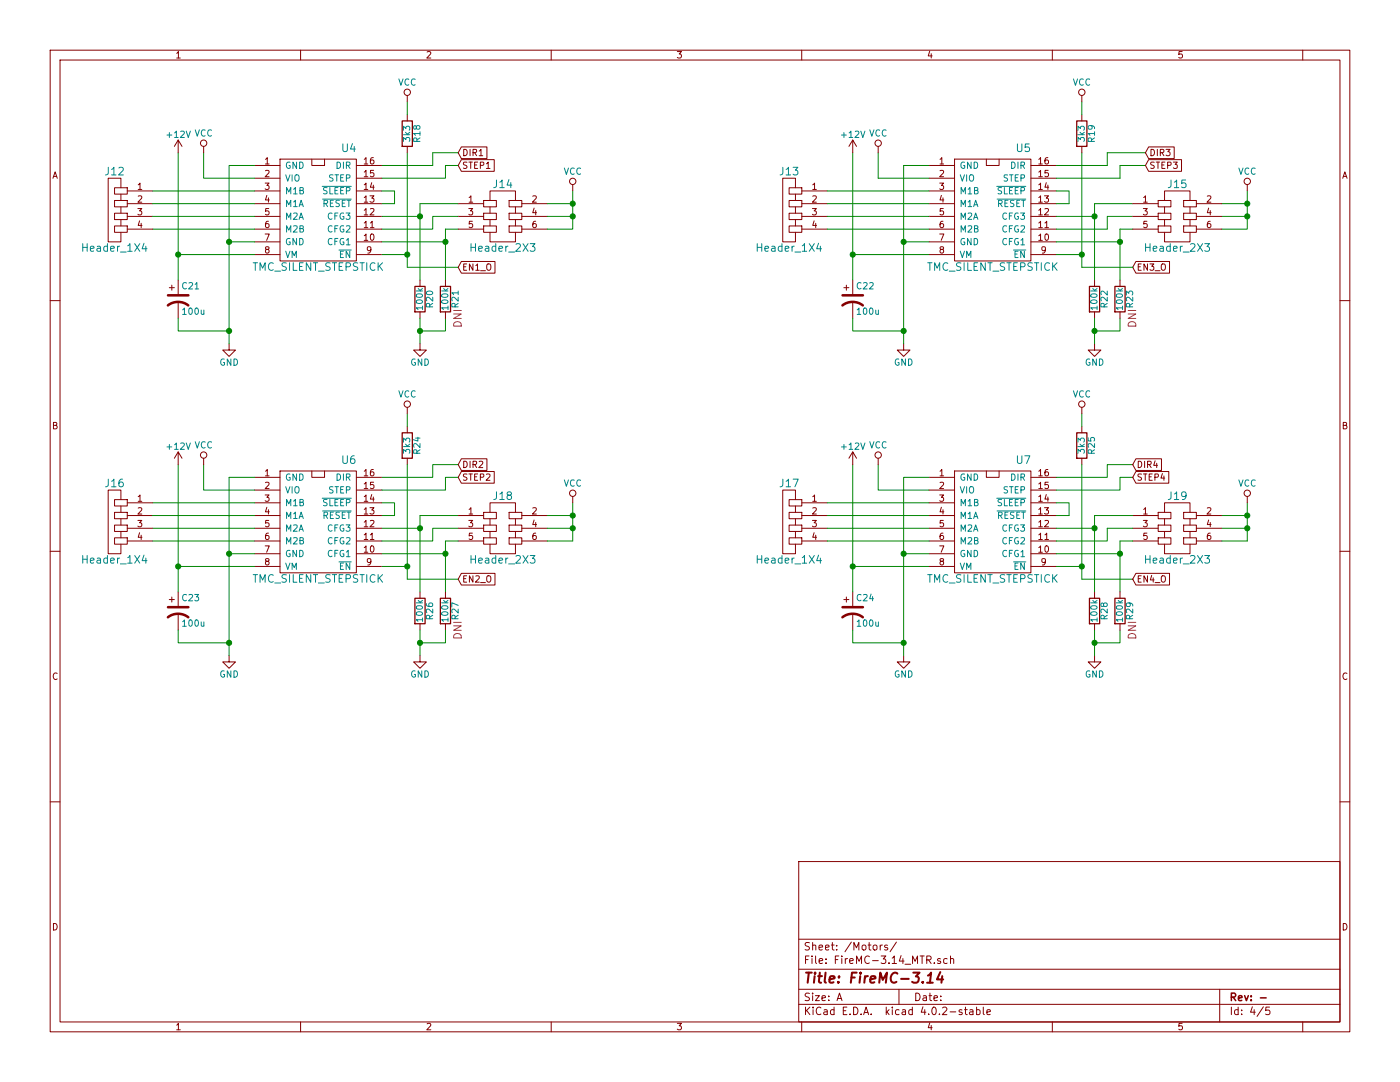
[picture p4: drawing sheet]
EESchema Schematic File Version 2
LIBS:power
LIBS:device
LIBS:transistors
LIBS:conn
LIBS:linear
LIBS:regul
LIBS:74xx
LIBS:cmos4000
LIBS:adc-dac
LIBS:memory
LIBS:xilinx
LIBS:microcontrollers
LIBS:dsp
LIBS:microchip
LIBS:analog_switches
LIBS:motorola
LIBS:texas
LIBS:intel
LIBS:audio
LIBS:interface
LIBS:digital-audio
LIBS:philips
LIBS:display
LIBS:cypress
LIBS:siliconi
LIBS:opto
LIBS:atmel
LIBS:contrib
LIBS:valves
LIBS:headers
LIBS:stepstick
LIBS:Linear Technologies
LIBS:Microchip Technologies
LIBS:Maxim Integrated
LIBS:Intersil
LIBS:mounting hole
LIBS:TI
LIBS:power_transistors
LIBS:FireMC-3.14-cache
EELAYER 25 0
EELAYER END
$Descr A 11000 8500
encoding utf-8
Sheet 4 5
Title "FireMC-3.14"
Date ""
Rev "-"
Comp ""
Comment1 ""
Comment2 ""
Comment3 ""
Comment4 ""
$EndDescr
$Comp
L Header_1X4 J12
U 1 1
P 900 1650
F 0 "J12" H 900 1950 60  0000 C CNN
F 1 "Header_1X4" H 900 1350 60  0000 C CNN
F 2 "IPC_MFG:SULLINS_PRPC004SAAN-RC" H 900 1650 60  0001 C CNN
F 3 "" H 900 1650 60  0000 C CNN
	1    900  1650
	-1   0    0    -1  
$EndComp
$Comp
L Header_1X4 J16
U 1 1
P 900 4100
F 0 "J16" H 900 4400 60  0000 C CNN
F 1 "Header_1X4" H 900 3800 60  0000 C CNN
F 2 "IPC_MFG:SULLINS_PRPC004SAAN-RC" H 900 4100 60  0001 C CNN
F 3 "" H 900 4100 60  0000 C CNN
	1    900  4100
	-1   0    0    -1  
$EndComp
$Comp
L Header_1X4 J13
U 1 1
P 6200 1650
F 0 "J13" H 6200 1950 60  0000 C CNN
F 1 "Header_1X4" H 6200 1350 60  0000 C CNN
F 2 "IPC_MFG:SULLINS_PRPC004SAAN-RC" H 6200 1650 60  0001 C CNN
F 3 "" H 6200 1650 60  0000 C CNN
	1    6200 1650
	-1   0    0    -1  
$EndComp
$Comp
L Header_1X4 J17
U 1 1
P 6200 4100
F 0 "J17" H 6200 4400 60  0000 C CNN
F 1 "Header_1X4" H 6200 3800 60  0000 C CNN
F 2 "IPC_MFG:SULLINS_PRPC004SAAN-RC" H 6200 4100 60  0001 C CNN
F 3 "" H 6200 4100 60  0000 C CNN
	1    6200 4100
	-1   0    0    -1  
$EndComp
$Comp
L Header_2X3 J14
U 1 1
P 3950 1700
F 0 "J14" H 3950 1950 60  0000 C CNN
F 1 "Header_2X3" H 3950 1450 60  0000 C CNN
F 2 "IPC_MFG:TE_5-146254-3" H 3950 1700 60  0001 C CNN
F 3 "" H 3950 1700 60  0000 C CNN
	1    3950 1700
	1    0    0    -1  
$EndComp
$Comp
L Header_2X3 J18
U 1 1
P 3950 4150
F 0 "J18" H 3950 4400 60  0000 C CNN
F 1 "Header_2X3" H 3950 3900 60  0000 C CNN
F 2 "IPC_MFG:TE_5-146254-3" H 3950 4150 60  0001 C CNN
F 3 "" H 3950 4150 60  0000 C CNN
	1    3950 4150
	1    0    0    -1  
$EndComp
$Comp
L Header_2X3 J19
U 1 1
P 9250 4150
F 0 "J19" H 9250 4400 60  0000 C CNN
F 1 "Header_2X3" H 9250 3900 60  0000 C CNN
F 2 "IPC_MFG:TE_5-146254-3" H 9250 4150 60  0001 C CNN
F 3 "" H 9250 4150 60  0000 C CNN
	1    9250 4150
	1    0    0    -1  
$EndComp
$Comp
L TMC_SILENT_STEPSTICK U4
U 1 1
P 2500 1650
F 0 "U4" H 2800 2100 60  0000 R BNN
F 1 "TMC_SILENT_STEPSTICK" H 2500 1200 60  0000 C CNN
F 2 "IPC_MFG:stepstick" H 2500 1650 60  0001 C CNN
F 3 "" H 2500 1650 60  0000 C CNN
	1    2500 1650
	1    0    0    -1  
$EndComp
$Comp
L TMC_SILENT_STEPSTICK U6
U 1 1
P 2500 4100
F 0 "U6" H 2800 4550 60  0000 R BNN
F 1 "TMC_SILENT_STEPSTICK" H 2500 3650 60  0000 C CNN
F 2 "IPC_MFG:stepstick" H 2500 4100 60  0001 C CNN
F 3 "" H 2500 4100 60  0000 C CNN
	1    2500 4100
	1    0    0    -1  
$EndComp
$Comp
L TMC_SILENT_STEPSTICK U5
U 1 1
P 7800 1650
F 0 "U5" H 8100 2100 60  0000 R BNN
F 1 "TMC_SILENT_STEPSTICK" H 7800 1200 60  0000 C CNN
F 2 "IPC_MFG:stepstick" H 7800 1650 60  0001 C CNN
F 3 "" H 7800 1650 60  0000 C CNN
	1    7800 1650
	1    0    0    -1  
$EndComp
$Comp
L TMC_SILENT_STEPSTICK U7
U 1 1
P 7800 4100
F 0 "U7" H 8100 4550 60  0000 R BNN
F 1 "TMC_SILENT_STEPSTICK" H 7800 3650 60  0000 C CNN
F 2 "IPC_MFG:stepstick" H 7800 4100 60  0001 C CNN
F 3 "" H 7800 4100 60  0000 C CNN
	1    7800 4100
	1    0    0    -1  
$EndComp
$Comp
L GND #PWR035
U 1 1
P 1800 2700
F 0 "#PWR035" H 1800 2450 50  0001 C CNN
F 1 "GND" H 1800 2550 50  0000 C CNN
F 2 "" H 1800 2700 50  0000 C CNN
F 3 "" H 1800 2700 50  0000 C CNN
	1    1800 2700
	1    0    0    -1  
$EndComp
$Comp
L GND #PWR036
U 1 1
P 1800 5150
F 0 "#PWR036" H 1800 4900 50  0001 C CNN
F 1 "GND" H 1800 5000 50  0000 C CNN
F 2 "" H 1800 5150 50  0000 C CNN
F 3 "" H 1800 5150 50  0000 C CNN
	1    1800 5150
	1    0    0    -1  
$EndComp
$Comp
L GND #PWR037
U 1 1
P 7100 2700
F 0 "#PWR037" H 7100 2450 50  0001 C CNN
F 1 "GND" H 7100 2550 50  0000 C CNN
F 2 "" H 7100 2700 50  0000 C CNN
F 3 "" H 7100 2700 50  0000 C CNN
	1    7100 2700
	1    0    0    -1  
$EndComp
$Comp
L GND #PWR038
U 1 1
P 7100 5150
F 0 "#PWR038" H 7100 4900 50  0001 C CNN
F 1 "GND" H 7100 5000 50  0000 C CNN
F 2 "" H 7100 5150 50  0000 C CNN
F 3 "" H 7100 5150 50  0000 C CNN
	1    7100 5150
	1    0    0    -1  
$EndComp
Wire Wire Line
	2000 1300 1800 1300
Wire Wire Line
	1800 1300 1800 2700
Wire Wire Line
	2000 1900 1800 1900
Connection ~ 1800 1900
Wire Wire Line
	2000 1400 1600 1400
Wire Wire Line
	1600 1400 1600 1200
Wire Wire Line
	2000 2000 1400 2000
Wire Wire Line
	1400 1200 1400 2200
Wire Wire Line
	3100 1600 3100 1500
Wire Wire Line
	3100 1500 3000 1500
Wire Wire Line
	1200 1500 2000 1500
Wire Wire Line
	2000 1600 1200 1600
Wire Wire Line
	1200 1700 2000 1700
Wire Wire Line
	2000 1800 1200 1800
Wire Wire Line
	3000 1700 3300 1700
Wire Wire Line
	3300 1600 3300 2200
Wire Wire Line
	3300 1600 3600 1600
Wire Wire Line
	3600 1700 3400 1700
Wire Wire Line
	3400 1700 3400 1800
Wire Wire Line
	3400 1800 3000 1800
Wire Wire Line
	3600 1800 3500 1800
Wire Wire Line
	3000 1900 3500 1900
Wire Wire Line
	4300 1800 4500 1800
Wire Wire Line
	4500 1800 4500 1500
Wire Wire Line
	4300 1700 4500 1700
Connection ~ 4500 1700
Wire Wire Line
	4300 1600 4500 1600
Connection ~ 4500 1600
Text GLabel 3600 2100 2    50   Input ~ 0
EN1_O
Text GLabel 3600 1300 2    50   Input ~ 0
STEP1
Text GLabel 3600 1200 2    50   Input ~ 0
DIR1
Wire Wire Line
	3000 1400 3500 1400
Wire Wire Line
	3500 1400 3500 1300
Wire Wire Line
	3500 1300 3600 1300
Wire Wire Line
	3400 1200 3600 1200
Wire Wire Line
	3400 1300 3400 1200
Wire Wire Line
	3000 1300 3400 1300
Wire Wire Line
	3200 2100 3600 2100
Wire Wire Line
	1800 3750 1800 5150
Wire Wire Line
	1800 3750 2000 3750
Wire Wire Line
	2000 4350 1800 4350
Connection ~ 1800 4350
Wire Wire Line
	2000 4450 1400 4450
Wire Wire Line
	1400 3650 1400 4650
Wire Wire Line
	2000 3850 1600 3850
Wire Wire Line
	1600 3850 1600 3650
Wire Wire Line
	1200 4250 2000 4250
Wire Wire Line
	2000 4150 1200 4150
Wire Wire Line
	1200 4050 2000 4050
Wire Wire Line
	2000 3950 1200 3950
Text GLabel 3600 4550 2    50   Input ~ 0
EN2_O
Text GLabel 3600 3750 2    50   Input ~ 0
STEP2
$Comp
L R R26
U 1 1
P 3300 4800
F 0 "R26" V 3380 4800 50  0000 C CNN
F 1 "100k" V 3300 4800 50  0000 C CNN
F 2 "IPC_RES:RESC1608X55N" V 3230 4800 50  0001 C CNN
F 3 "" H 3300 4800 50  0000 C CNN
	1    3300 4800
	1    0    0    -1  
$EndComp
$Comp
L R R20
U 1 1
P 3300 2350
F 0 "R20" V 3380 2350 50  0000 C CNN
F 1 "100k" V 3300 2350 50  0000 C CNN
F 2 "IPC_RES:RESC1608X55N" V 3230 2350 50  0001 C CNN
F 3 "" H 3300 2350 50  0000 C CNN
	1    3300 2350
	1    0    0    -1  
$EndComp
$Comp
L R R22
U 1 1
P 8600 2350
F 0 "R22" V 8680 2350 50  0000 C CNN
F 1 "100k" V 8600 2350 50  0000 C CNN
F 2 "IPC_RES:RESC1608X55N" V 8530 2350 50  0001 C CNN
F 3 "" H 8600 2350 50  0000 C CNN
	1    8600 2350
	1    0    0    -1  
$EndComp
$Comp
L R R28
U 1 1
P 8600 4800
F 0 "R28" V 8680 4800 50  0000 C CNN
F 1 "100k" V 8600 4800 50  0000 C CNN
F 2 "IPC_RES:RESC1608X55N" V 8530 4800 50  0001 C CNN
F 3 "" H 8600 4800 50  0000 C CNN
	1    8600 4800
	1    0    0    -1  
$EndComp
$Comp
L CP1 C23
U 1 1
P 1400 4800
F 0 "C23" H 1425 4900 50  0000 L CNN
F 1 "100u" H 1425 4700 50  0000 L CNN
F 2 "IPC_CAP:CAPAE840X650N" H 1400 4800 50  0001 C CNN
F 3 "" H 1400 4800 50  0000 C CNN
	1    1400 4800
	1    0    0    -1  
$EndComp
$Comp
L CP1 C22
U 1 1
P 6700 2350
F 0 "C22" H 6725 2450 50  0000 L CNN
F 1 "100u" H 6725 2250 50  0000 L CNN
F 2 "IPC_CAP:CAPAE840X650N" H 6700 2350 50  0001 C CNN
F 3 "" H 6700 2350 50  0000 C CNN
	1    6700 2350
	1    0    0    -1  
$EndComp
$Comp
L CP1 C24
U 1 1
P 6700 4800
F 0 "C24" H 6725 4900 50  0000 L CNN
F 1 "100u" H 6725 4700 50  0000 L CNN
F 2 "IPC_CAP:CAPAE840X650N" H 6700 4800 50  0001 C CNN
F 3 "" H 6700 4800 50  0000 C CNN
	1    6700 4800
	1    0    0    -1  
$EndComp
$Comp
L CP1 C21
U 1 1
P 1400 2350
F 0 "C21" H 1425 2450 50  0000 L CNN
F 1 "100u" H 1425 2250 50  0000 L CNN
F 2 "IPC_CAP:CAPAE840X650N" H 1400 2350 50  0001 C CNN
F 3 "" H 1400 2350 50  0000 C CNN
	1    1400 2350
	1    0    0    -1  
$EndComp
Connection ~ 1400 2000
Wire Wire Line
	1400 2500 1400 2600
Wire Wire Line
	1400 2600 1800 2600
Connection ~ 1800 2600
Wire Wire Line
	3300 2500 3300 2700
$Comp
L GND #PWR039
U 1 1
P 3300 2700
F 0 "#PWR039" H 3300 2450 50  0001 C CNN
F 1 "GND" H 3300 2550 50  0000 C CNN
F 2 "" H 3300 2700 50  0000 C CNN
F 3 "" H 3300 2700 50  0000 C CNN
	1    3300 2700
	1    0    0    -1  
$EndComp
Text GLabel 3600 3650 2    50   Input ~ 0
DIR2
$Comp
L GND #PWR040
U 1 1
P 3300 5150
F 0 "#PWR040" H 3300 4900 50  0001 C CNN
F 1 "GND" H 3300 5000 50  0000 C CNN
F 2 "" H 3300 5150 50  0000 C CNN
F 3 "" H 3300 5150 50  0000 C CNN
	1    3300 5150
	1    0    0    -1  
$EndComp
Wire Wire Line
	3000 4150 3300 4150
Wire Wire Line
	3300 4050 3300 4650
Wire Wire Line
	3300 4050 3600 4050
Wire Wire Line
	3000 4250 3400 4250
Wire Wire Line
	3400 4250 3400 4150
Wire Wire Line
	3400 4150 3600 4150
Wire Wire Line
	3000 4350 3500 4350
Wire Wire Line
	3500 4250 3600 4250
Wire Wire Line
	3100 4050 3100 3950
Wire Wire Line
	3100 3950 3000 3950
Wire Wire Line
	3000 3850 3500 3850
Wire Wire Line
	3500 3850 3500 3750
Wire Wire Line
	3500 3750 3600 3750
Wire Wire Line
	3000 3750 3400 3750
Wire Wire Line
	3400 3750 3400 3650
Wire Wire Line
	3400 3650 3600 3650
Wire Wire Line
	3200 4550 3600 4550
Wire Wire Line
	3300 4950 3300 5150
Wire Wire Line
	1400 4950 1400 5050
Wire Wire Line
	1400 5050 1800 5050
Connection ~ 1800 5050
Connection ~ 1400 4450
Wire Wire Line
	4300 4050 4500 4050
Wire Wire Line
	4500 3950 4500 4250
Wire Wire Line
	4500 4150 4300 4150
Connection ~ 4500 4050
Wire Wire Line
	4500 4250 4300 4250
Connection ~ 4500 4150
Wire Wire Line
	6900 1400 7300 1400
Wire Wire Line
	6900 1400 6900 1200
Wire Wire Line
	7300 2000 6700 2000
Wire Wire Line
	6700 1200 6700 2200
Wire Wire Line
	6700 2500 6700 2600
Wire Wire Line
	6700 2600 7100 2600
Wire Wire Line
	7100 1300 7100 2700
Wire Wire Line
	7100 1900 7300 1900
Connection ~ 7100 2600
Wire Wire Line
	7100 1300 7300 1300
Connection ~ 7100 1900
Connection ~ 6700 2000
Wire Wire Line
	7300 1800 6500 1800
Wire Wire Line
	6500 1700 7300 1700
Wire Wire Line
	7300 1600 6500 1600
Wire Wire Line
	6500 1500 7300 1500
Wire Wire Line
	8400 1600 8400 1500
Wire Wire Line
	8400 1500 8300 1500
Wire Wire Line
	8300 1700 8600 1700
Wire Wire Line
	8600 1600 8600 2200
Wire Wire Line
	8600 1600 8900 1600
Wire Wire Line
	8700 1800 8700 1700
Wire Wire Line
	8700 1700 8900 1700
Wire Wire Line
	8300 1900 8800 1900
Wire Wire Line
	8800 1800 8900 1800
Wire Wire Line
	8300 1400 8800 1400
Wire Wire Line
	8800 1300 9000 1300
Wire Wire Line
	8300 1300 8700 1300
Wire Wire Line
	8700 1200 9000 1200
$Comp
L GND #PWR041
U 1 1
P 8600 2700
F 0 "#PWR041" H 8600 2450 50  0001 C CNN
F 1 "GND" H 8600 2550 50  0000 C CNN
F 2 "" H 8600 2700 50  0000 C CNN
F 3 "" H 8600 2700 50  0000 C CNN
	1    8600 2700
	1    0    0    -1  
$EndComp
Wire Wire Line
	8600 2700 8600 2500
Wire Wire Line
	9600 1800 9800 1800
Wire Wire Line
	9800 1800 9800 1500
Wire Wire Line
	9600 1700 9800 1700
Connection ~ 9800 1700
Wire Wire Line
	9600 1600 9800 1600
Connection ~ 9800 1600
Text GLabel 8900 2100 2    50   Input ~ 0
EN3_O
Text GLabel 9000 1300 2    50   Input ~ 0
STEP3
Text GLabel 9000 1200 2    50   Input ~ 0
DIR3
Wire Wire Line
	7300 3750 7100 3750
Wire Wire Line
	7100 3750 7100 5150
Wire Wire Line
	7100 4350 7300 4350
Wire Wire Line
	7300 3850 6900 3850
Wire Wire Line
	6900 3850 6900 3650
Wire Wire Line
	6700 3650 6700 4650
Wire Wire Line
	6700 4950 6700 5050
Wire Wire Line
	6700 5050 7100 5050
Connection ~ 7100 4350
Connection ~ 7100 5050
Connection ~ 6700 4450
Wire Wire Line
	6500 4250 7300 4250
Wire Wire Line
	7300 4150 6500 4150
Wire Wire Line
	6500 4050 7300 4050
Wire Wire Line
	7300 3950 6500 3950
Wire Wire Line
	8400 4050 8400 3950
Wire Wire Line
	8400 3950 8300 3950
Wire Wire Line
	8300 4150 8600 4150
Wire Wire Line
	8600 4050 8600 4650
Wire Wire Line
	8300 4250 8700 4250
Wire Wire Line
	8700 4250 8700 4150
Wire Wire Line
	8300 4350 8800 4350
Wire Wire Line
	8800 4250 8900 4250
Wire Wire Line
	8500 4550 8900 4550
Wire Wire Line
	8300 3850 8800 3850
Wire Wire Line
	8800 3850 8800 3750
Wire Wire Line
	8800 3750 8900 3750
Wire Wire Line
	8300 3750 8700 3750
Wire Wire Line
	8700 3750 8700 3650
Wire Wire Line
	8700 3650 8900 3650
Wire Wire Line
	8600 4050 8900 4050
Wire Wire Line
	8700 4150 8900 4150
$Comp
L GND #PWR042
U 1 1
P 8600 5150
F 0 "#PWR042" H 8600 4900 50  0001 C CNN
F 1 "GND" H 8600 5000 50  0000 C CNN
F 2 "" H 8600 5150 50  0000 C CNN
F 3 "" H 8600 5150 50  0000 C CNN
	1    8600 5150
	1    0    0    -1  
$EndComp
Wire Wire Line
	8600 5150 8600 4950
Wire Wire Line
	9600 4050 9800 4050
Wire Wire Line
	9800 3950 9800 4250
Wire Wire Line
	9800 4150 9600 4150
Connection ~ 9800 4050
Wire Wire Line
	9800 4250 9600 4250
Connection ~ 9800 4150
Text GLabel 8900 3650 2    50   Input ~ 0
DIR4
Text GLabel 8900 3750 2    50   Input ~ 0
STEP4
Text GLabel 8900 4550 2    50   Input ~ 0
EN4_O
$Comp
L +12V #PWR043
U 1 1
P 1400 1200
F 0 "#PWR043" H 1400 1050 50  0001 C CNN
F 1 "+12V" H 1400 1340 50  0000 C CNN
F 2 "" H 1400 1200 50  0000 C CNN
F 3 "" H 1400 1200 50  0000 C CNN
	1    1400 1200
	1    0    0    -1  
$EndComp
$Comp
L VCC #PWR044
U 1 1
P 1600 1200
F 0 "#PWR044" H 1600 1050 50  0001 C CNN
F 1 "VCC" H 1600 1350 50  0000 C CNN
F 2 "" H 1600 1200 50  0000 C CNN
F 3 "" H 1600 1200 50  0000 C CNN
	1    1600 1200
	1    0    0    -1  
$EndComp
$Comp
L +12V #PWR045
U 1 1
P 1400 3650
F 0 "#PWR045" H 1400 3500 50  0001 C CNN
F 1 "+12V" H 1400 3790 50  0000 C CNN
F 2 "" H 1400 3650 50  0000 C CNN
F 3 "" H 1400 3650 50  0000 C CNN
	1    1400 3650
	1    0    0    -1  
$EndComp
$Comp
L +12V #PWR046
U 1 1
P 6700 3650
F 0 "#PWR046" H 6700 3500 50  0001 C CNN
F 1 "+12V" H 6700 3790 50  0000 C CNN
F 2 "" H 6700 3650 50  0000 C CNN
F 3 "" H 6700 3650 50  0000 C CNN
	1    6700 3650
	1    0    0    -1  
$EndComp
$Comp
L +12V #PWR047
U 1 1
P 6700 1200
F 0 "#PWR047" H 6700 1050 50  0001 C CNN
F 1 "+12V" H 6700 1340 50  0000 C CNN
F 2 "" H 6700 1200 50  0000 C CNN
F 3 "" H 6700 1200 50  0000 C CNN
	1    6700 1200
	1    0    0    -1  
$EndComp
$Comp
L VCC #PWR048
U 1 1
P 1600 3650
F 0 "#PWR048" H 1600 3500 50  0001 C CNN
F 1 "VCC" H 1600 3800 50  0000 C CNN
F 2 "" H 1600 3650 50  0000 C CNN
F 3 "" H 1600 3650 50  0000 C CNN
	1    1600 3650
	1    0    0    -1  
$EndComp
$Comp
L VCC #PWR049
U 1 1
P 4500 1500
F 0 "#PWR049" H 4500 1350 50  0001 C CNN
F 1 "VCC" H 4500 1650 50  0000 C CNN
F 2 "" H 4500 1500 50  0000 C CNN
F 3 "" H 4500 1500 50  0000 C CNN
	1    4500 1500
	1    0    0    -1  
$EndComp
$Comp
L VCC #PWR050
U 1 1
P 4500 3950
F 0 "#PWR050" H 4500 3800 50  0001 C CNN
F 1 "VCC" H 4500 4100 50  0000 C CNN
F 2 "" H 4500 3950 50  0000 C CNN
F 3 "" H 4500 3950 50  0000 C CNN
	1    4500 3950
	1    0    0    -1  
$EndComp
$Comp
L VCC #PWR051
U 1 1
P 6900 3650
F 0 "#PWR051" H 6900 3500 50  0001 C CNN
F 1 "VCC" H 6900 3800 50  0000 C CNN
F 2 "" H 6900 3650 50  0000 C CNN
F 3 "" H 6900 3650 50  0000 C CNN
	1    6900 3650
	1    0    0    -1  
$EndComp
$Comp
L VCC #PWR052
U 1 1
P 9800 3950
F 0 "#PWR052" H 9800 3800 50  0001 C CNN
F 1 "VCC" H 9800 4100 50  0000 C CNN
F 2 "" H 9800 3950 50  0000 C CNN
F 3 "" H 9800 3950 50  0000 C CNN
	1    9800 3950
	1    0    0    -1  
$EndComp
$Comp
L VCC #PWR053
U 1 1
P 9800 1500
F 0 "#PWR053" H 9800 1350 50  0001 C CNN
F 1 "VCC" H 9800 1650 50  0000 C CNN
F 2 "" H 9800 1500 50  0000 C CNN
F 3 "" H 9800 1500 50  0000 C CNN
	1    9800 1500
	1    0    0    -1  
$EndComp
$Comp
L VCC #PWR054
U 1 1
P 6900 1200
F 0 "#PWR054" H 6900 1050 50  0001 C CNN
F 1 "VCC" H 6900 1350 50  0000 C CNN
F 2 "" H 6900 1200 50  0000 C CNN
F 3 "" H 6900 1200 50  0000 C CNN
	1    6900 1200
	1    0    0    -1  
$EndComp
Wire Wire Line
	3000 4450 3200 4450
$Comp
L R R24
U 1 1
P 3200 3500
F 0 "R24" V 3280 3500 50  0000 C CNN
F 1 "3k3" V 3200 3500 50  0000 C CNN
F 2 "IPC_RES:RESC1608X55N" V 3130 3500 50  0001 C CNN
F 3 "" H 3200 3500 50  0000 C CNN
	1    3200 3500
	1    0    0    -1  
$EndComp
Wire Wire Line
	3200 3650 3200 4550
Connection ~ 3200 4450
$Comp
L VCC #PWR055
U 1 1
P 3200 3250
F 0 "#PWR055" H 3200 3100 50  0001 C CNN
F 1 "VCC" H 3200 3400 50  0000 C CNN
F 2 "" H 3200 3250 50  0000 C CNN
F 3 "" H 3200 3250 50  0000 C CNN
	1    3200 3250
	1    0    0    -1  
$EndComp
Wire Wire Line
	3200 3350 3200 3250
$Comp
L R R25
U 1 1
P 8500 3500
F 0 "R25" V 8580 3500 50  0000 C CNN
F 1 "3k3" V 8500 3500 50  0000 C CNN
F 2 "IPC_RES:RESC1608X55N" V 8430 3500 50  0001 C CNN
F 3 "" H 8500 3500 50  0000 C CNN
	1    8500 3500
	1    0    0    -1  
$EndComp
$Comp
L R R18
U 1 1
P 3200 1050
F 0 "R18" V 3280 1050 50  0000 C CNN
F 1 "3k3" V 3200 1050 50  0000 C CNN
F 2 "IPC_RES:RESC1608X55N" V 3130 1050 50  0001 C CNN
F 3 "" H 3200 1050 50  0000 C CNN
	1    3200 1050
	1    0    0    -1  
$EndComp
$Comp
L R R19
U 1 1
P 8500 1050
F 0 "R19" V 8580 1050 50  0000 C CNN
F 1 "3k3" V 8500 1050 50  0000 C CNN
F 2 "IPC_RES:RESC1608X55N" V 8430 1050 50  0001 C CNN
F 3 "" H 8500 1050 50  0000 C CNN
	1    8500 1050
	1    0    0    -1  
$EndComp
$Comp
L VCC #PWR056
U 1 1
P 3200 800
F 0 "#PWR056" H 3200 650 50  0001 C CNN
F 1 "VCC" H 3200 950 50  0000 C CNN
F 2 "" H 3200 800 50  0000 C CNN
F 3 "" H 3200 800 50  0000 C CNN
	1    3200 800 
	1    0    0    -1  
$EndComp
$Comp
L VCC #PWR057
U 1 1
P 8500 800
F 0 "#PWR057" H 8500 650 50  0001 C CNN
F 1 "VCC" H 8500 950 50  0000 C CNN
F 2 "" H 8500 800 50  0000 C CNN
F 3 "" H 8500 800 50  0000 C CNN
	1    8500 800 
	1    0    0    -1  
$EndComp
$Comp
L VCC #PWR058
U 1 1
P 8500 3250
F 0 "#PWR058" H 8500 3100 50  0001 C CNN
F 1 "VCC" H 8500 3400 50  0000 C CNN
F 2 "" H 8500 3250 50  0000 C CNN
F 3 "" H 8500 3250 50  0000 C CNN
	1    8500 3250
	1    0    0    -1  
$EndComp
Wire Wire Line
	8500 3650 8500 4550
Wire Wire Line
	8500 4450 8300 4450
Connection ~ 8500 4450
Wire Wire Line
	8500 3350 8500 3250
Wire Wire Line
	8800 1400 8800 1300
Wire Wire Line
	8700 1300 8700 1200
Wire Wire Line
	8500 2100 8900 2100
Wire Wire Line
	8500 1200 8500 2100
Wire Wire Line
	8500 2000 8300 2000
Wire Wire Line
	8700 1800 8300 1800
Connection ~ 8500 2000
Wire Wire Line
	3200 900  3200 800 
Wire Wire Line
	8500 900  8500 800 
Wire Wire Line
	3200 2100 3200 1200
Wire Wire Line
	3000 2000 3200 2000
Connection ~ 3200 2000
Wire Wire Line
	3500 4250 3500 4650
Connection ~ 3300 4150
Connection ~ 8600 4150
Wire Wire Line
	8800 4250 8800 4650
$Comp
L Header_2X3 J15
U 1 1
P 9250 1700
F 0 "J15" H 9250 1950 60  0000 C CNN
F 1 "Header_2X3" H 9250 1450 60  0000 C CNN
F 2 "IPC_MFG:TE_5-146254-3" H 9250 1700 60  0001 C CNN
F 3 "" H 9250 1700 60  0000 C CNN
	1    9250 1700
	1    0    0    -1  
$EndComp
Connection ~ 8600 1700
Wire Wire Line
	8800 1800 8800 2200
Connection ~ 3300 1700
Wire Wire Line
	3500 1800 3500 2200
$Comp
L R R27
U 1 1
P 3500 4800
F 0 "R27" V 3580 4800 50  0000 C CNN
F 1 "100k" V 3500 4800 50  0000 C CNN
F 2 "IPC_RES:RESC1608X55N" V 3430 4800 50  0001 C CNN
F 3 "" H 3500 4800 50  0000 C CNN
F 4 "DNI" V 3600 4650 60  0000 C CNN "Do Not Install"
	1    3500 4800
	1    0    0    -1  
$EndComp
Wire Wire Line
	3300 2600 3500 2600
Wire Wire Line
	3500 2600 3500 2500
Connection ~ 3300 2600
Connection ~ 3500 1900
Wire Wire Line
	8600 2600 8800 2600
Wire Wire Line
	8800 2600 8800 2500
Connection ~ 8600 2600
Connection ~ 8800 1900
Wire Wire Line
	8600 5050 8800 5050
Wire Wire Line
	8800 5050 8800 4950
Connection ~ 8600 5050
Connection ~ 8800 4350
Wire Wire Line
	3300 5050 3500 5050
Wire Wire Line
	3500 5050 3500 4950
Connection ~ 3300 5050
Connection ~ 3500 4350
$Comp
L R R29
U 1 1
P 8800 4800
F 0 "R29" V 8880 4800 50  0000 C CNN
F 1 "100k" V 8800 4800 50  0000 C CNN
F 2 "IPC_RES:RESC1608X55N" V 8730 4800 50  0001 C CNN
F 3 "" H 8800 4800 50  0000 C CNN
F 4 "DNI" V 8900 4650 60  0000 C CNN "Do Not Install"
	1    8800 4800
	1    0    0    -1  
$EndComp
$Comp
L R R23
U 1 1
P 8800 2350
F 0 "R23" V 8880 2350 50  0000 C CNN
F 1 "100k" V 8800 2350 50  0000 C CNN
F 2 "IPC_RES:RESC1608X55N" V 8730 2350 50  0001 C CNN
F 3 "" H 8800 2350 50  0000 C CNN
F 4 "DNI" V 8900 2200 60  0000 C CNN "Do Not Install"
	1    8800 2350
	1    0    0    -1  
$EndComp
$Comp
L R R21
U 1 1
P 3500 2350
F 0 "R21" V 3580 2350 50  0000 C CNN
F 1 "100k" V 3500 2350 50  0000 C CNN
F 2 "IPC_RES:RESC1608X55N" V 3430 2350 50  0001 C CNN
F 3 "" H 3500 2350 50  0000 C CNN
F 4 "DNI" V 3600 2200 60  0000 C CNN "Do Not Install"
	1    3500 2350
	1    0    0    -1  
$EndComp
Wire Wire Line
	6700 4450 7300 4450
Wire Wire Line
	8400 4050 8300 4050
Wire Wire Line
	8400 1600 8300 1600
Wire Wire Line
	3100 1600 3000 1600
Wire Wire Line
	3100 4050 3000 4050
$EndSCHEMATC
